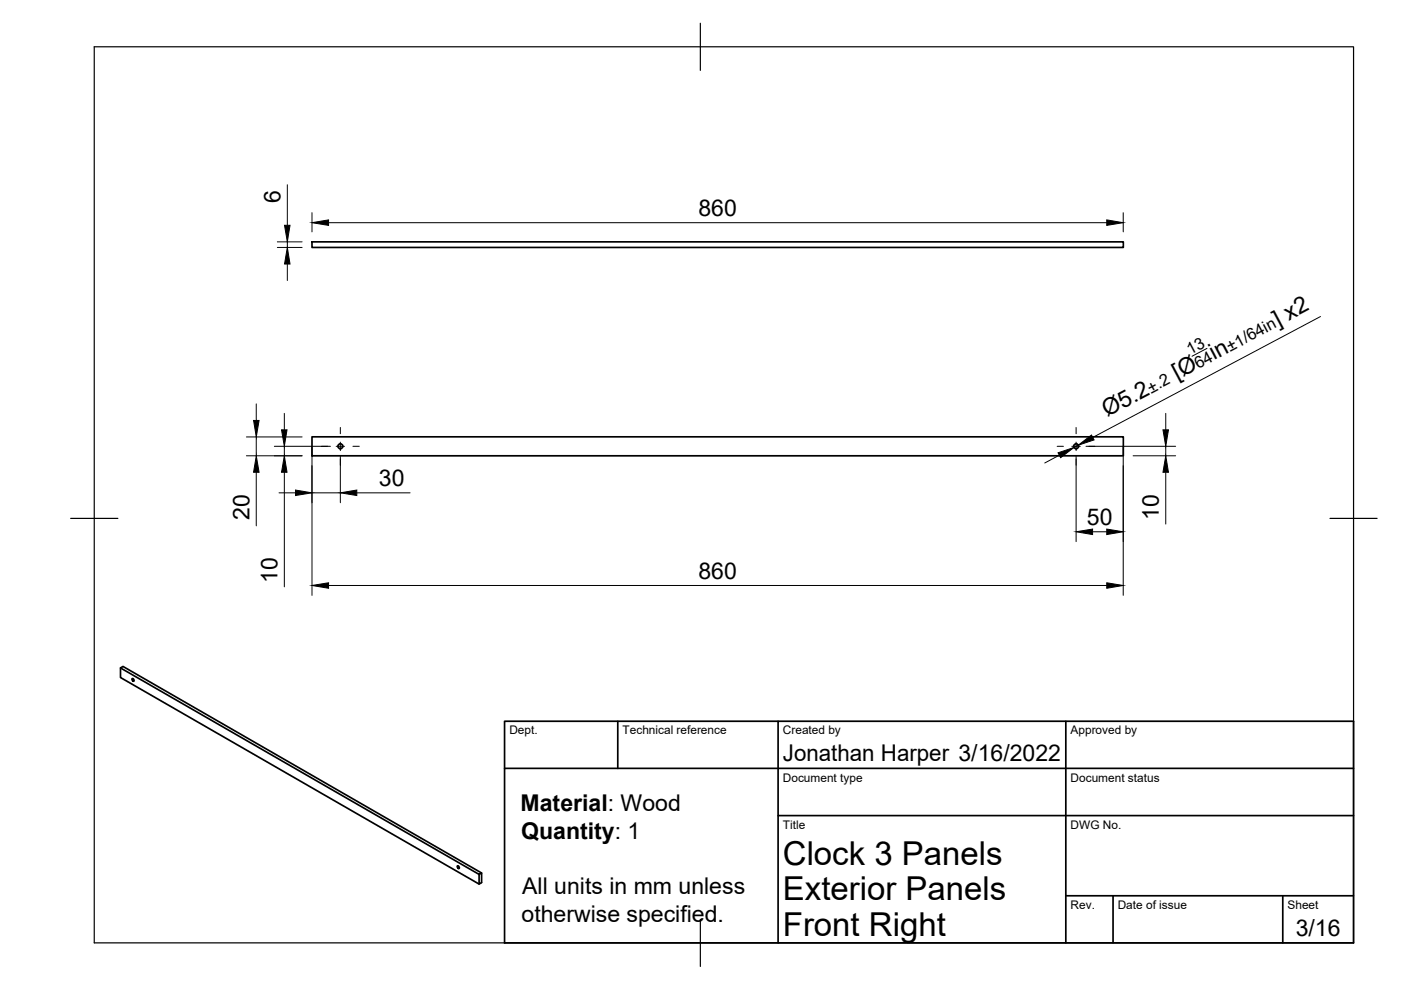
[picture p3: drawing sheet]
<svg xmlns="http://www.w3.org/2000/svg" width="297mm" height="210mm" viewBox="0 0 297 210" stroke-linecap="round" stroke-linejoin="round" font-family="sans-serif">
<!-- layer: Visible -->
<g fill="none" stroke="#000" stroke-width=".36">
<path d="M66.1 51.3h172.1v1.2h-172.1zM66.1 92.6h172.1v4h-172.1zM25.5 141.6l.6-.3 76 43.8-.5 .3zM25.5 141.6v2.1l76.1 43.7M28 143.9l.4 .2v.3l-.4-.2zM97 183.6l.4 .2-.1 .3-.3-.2zM102.1 185.1v2l-.5 .3v-2"/>
<circle cx="72.2" cy="94.6" r=".52"/>
<circle cx="228.2" cy="94.6" r=".52"/>
</g>
<!-- layer: Border -->
<path d="M20 9.9h267v190h-267zM148.5 4.9v10M15 109.9h10M282 109.9h10M148.5 194.9v10" fill="none" stroke="#000" stroke-width=".25"/>
<!-- layer: TitleBlock -->
<path d="M107 152.9h180v47h-180zM131 152.9v10M165 152.9v47M226 152.9v47M107 162.9h180M165 172.9h122M226 189.9h61M236 189.9v10M272 189.9v10" fill="none" stroke="#000" stroke-width=".36"/>
<!-- layer: Dimensions -->
<g fill="none" stroke="#000" stroke-width=".21">
<path d="M60.9 39.2v8.6M58.8 52.5h5.3M58.8 51.3h5.3M60.9 51.3v1.2M60.9 56v3.5M66.1 45.1v4.1M69.7 47.2h165M238.1 45.1v4.1M255.9 73.9l-3.2 1.6M280 67.1l-48.3 25.6M52.2 92.6h11.9M52.2 96.6h11.9"/>
<path d="M54.3 85.6v3.5M54.3 92.6v4M58.2 94.6h11.9M60.3 87.6v3.5M60.3 94.6v2M66.1 94.7v31.5M72.2 96.7v9.9M224.6 96.5l-3.1 1.7M228.2 96.7v18.1M228.6 94.4l-.9 .5M230.3 94.6h19M238.1 94.7v31.5"/>
<path d="M240.2 96.6h9.1M247.2 87.6v3.5M247.2 94.6v2M54.3 100.1v11.4M59.2 104.5h3.5M60.3 100.1v24.3M66.1 104.5h6.1M75.6 104.5h11.4M231.6 112.7h3.1M247.2 100.1v11M69.7 124.1h165"/>
</g>
<g fill="#000" stroke="#000" stroke-width=".21">
<path d="M60.9 52.5l.6 3.5h-1.2zM60.3 47.8h1.2l-.6 3.5zM66.1 47.2l3.6-.6v1.2zM234.7 46.6l3.4 .6-3.4 .6zM53.8 89.1h1.1l-.6 3.5zM59.7 91.1h1.2l-.6 3.5zM224.3 96l3.4-1.1-2.8 2.1zM228.6 94.4l2.8-2.2 .6 1.1zM246.6 91.1h1.1l-.5 3.5zM54.3 96.6l.6 3.5h-1.1zM60.3 96.6l.6 3.5h-1.2zM62.7 103.9l3.4 .6-3.4 .6z"/>
<path d="M72.2 104.5l3.4-.6v1.2zM228.2 112.7l3.4-.5v1.1zM234.7 112.2l3.4 .5-3.4 .6zM247.2 96.6l.5 3.5h-1.1zM66.1 124.1l3.6-.5v1.1zM234.7 123.6l3.4 .5-3.4 .6z"/>
</g>
<!-- layer: Center Lines -->
<path d="M68.1 94.6h1.4M71.3 94.6h1.7M72.2 90.6v1.4M72.2 93.7v1.8M72.2 97.3v1.4M74.8 94.6h1.4M224.1 94.6h1.4M227.2 94.6h1.8M228.2 90.6v1.4M228.2 93.7v1.8M228.2 97.3v1.4M230.8 94.6h1.4" fill="none" stroke="#000" stroke-width=".21"/>
<g font-size="7">
<text x="166" y="183.4">Clock 3 Panels</text>
<text x="166" y="190.9">Exterior Panels</text>
<text x="166" y="198.4">Front Right</text>
</g>
<g font-size="4.9">
<text x="59.5" y="43.1" transform="rotate(-90 59.5 43.1)">6</text>
<text x="148.1" y="45.8">860</text>
<text x="270.9" y="69.3" transform="rotate(-28 270.9 69.3)">] x2</text>
<text x="257.4" y="76.4" transform="rotate(-28 257.4 76.4)">in</text>
<text x="249.6" y="80.6" transform="rotate(-28 249.6 80.6)">[Ø</text>
<text x="234.7" y="88.4" transform="rotate(-28 234.7 88.4)">Ø5.2</text>
<text x="80.3" y="103">30</text>
<text x="52.9" y="110.3" transform="rotate(-90 52.9 110.3)">20</text>
<text x="230.4" y="111.3">50</text>
<text x="245.7" y="110.3" transform="rotate(-90 245.7 110.3)">10</text>
<text x="58.8" y="123.6" transform="rotate(-90 58.8 123.6)">10</text>
<text x="148.1" y="122.7">860</text>
<text x="166" y="161.4">Jonathan Harper 3/16/2022</text>
<text x="110.4" y="172">Material: Wood</text>
<text x="110.5" y="177.9">Quantity: 1</text>
<text x="110.7" y="189.6">All units in mm unless</text>
<text x="110.6" y="195.4">otherwise specified.</text>
<text x="274.7" y="198.6">3/16</text>
</g>
<g font-size="3.5">
<text x="252.3" y="75.3" transform="rotate(-28 252.3 75.3)">13</text>
<text x="260.8" y="74.6" transform="rotate(-28 260.8 74.6)">±1/64in</text>
<text x="244.1" y="83.5" transform="rotate(-28 244.1 83.5)">±.2</text>
<text x="254" y="78.2" transform="rotate(-28 254 78.2)">64</text>
</g>
<g font-size="2.5">
<text x="108" y="155.7">Dept.</text>
<text x="132" y="155.7">Technical reference</text>
<text x="166" y="155.7">Created by</text>
<text x="227" y="155.7">Approved by</text>
<text x="166" y="165.7">Document type</text>
<text x="227" y="165.7">Document status</text>
<text x="166" y="175.7">Title</text>
<text x="227" y="175.7">DWG No.</text>
<text x="227" y="192.7">Rev.</text>
<text x="237" y="192.7">Date of issue</text>
<text x="273" y="192.7">Sheet</text>
</g>
</svg>
